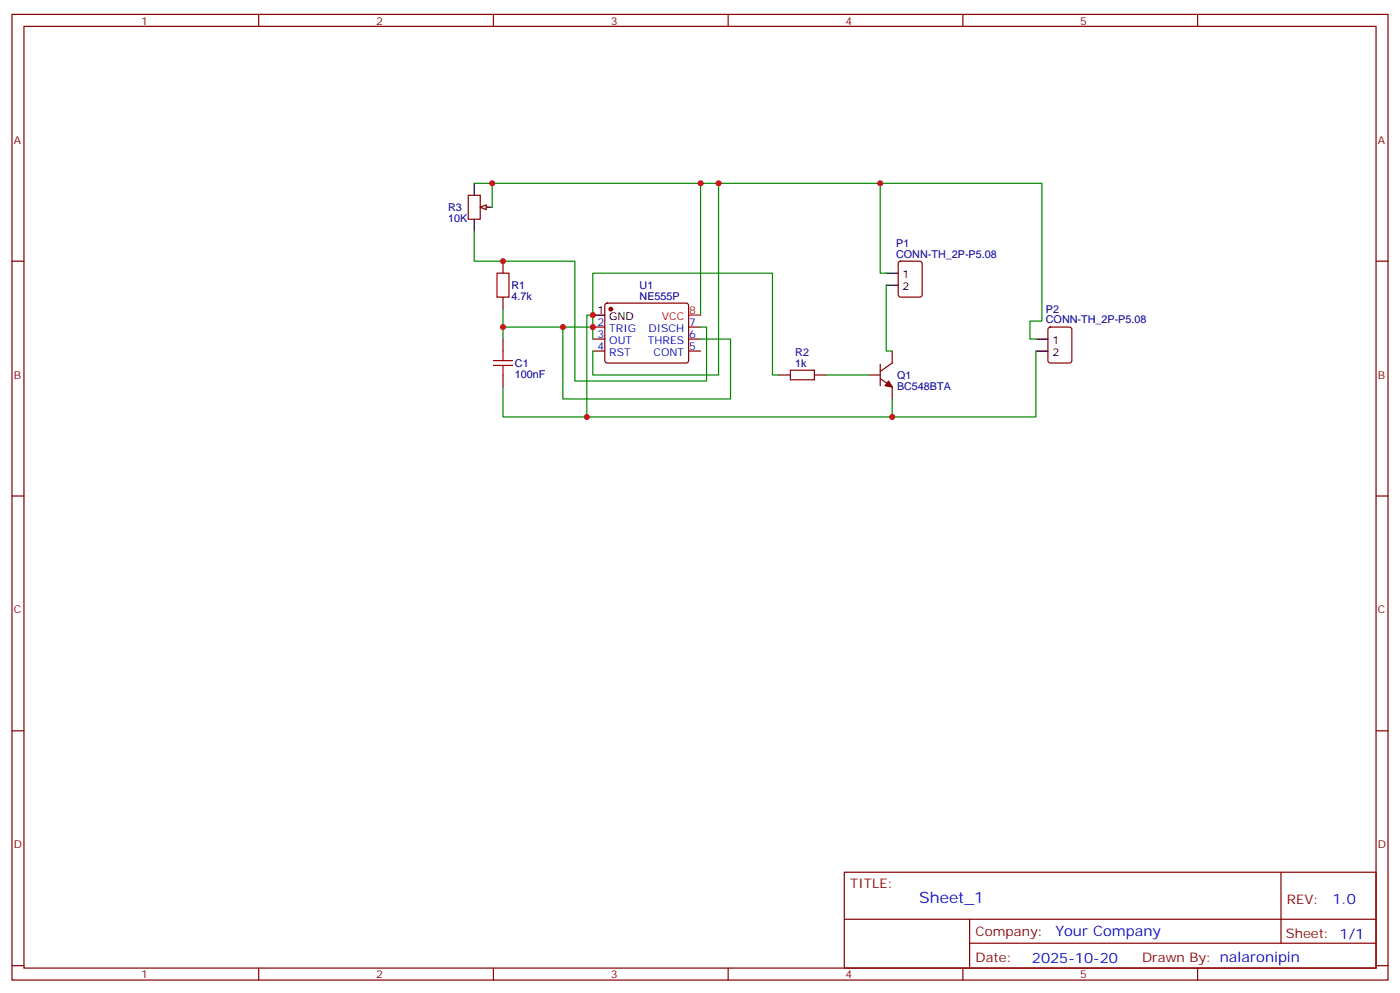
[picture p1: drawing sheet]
<svg xmlns="http://www.w3.org/2000/svg" width="412mm" height="292mm" viewBox="0 0 412 292" stroke-linecap="round" stroke-linejoin="round" font-family="sans-serif">
<g fill="none" stroke="#870000" stroke-width=".35">
<path d="M3.5 4.2h405.4v284.4h-405.4zM7.1 7.8h398.2v277.2h-398.2zM76.2 4.2v3.6M145.3 4.2v3.6M214.5 4.2v3.6M283.6 4.2v3.6M352.8 4.2v3.6M137.9 57.5h3.6v7.1h-3.6zM3.5 76.9h3.6M142.2 61h1.7M148.2 76.9v3.5M405.3 76.9h3.6"/>
<path d="M148.2 87.5v3.5M148.2 99.8v3.6M174.6 96.3h3.6M174.6 99.8h3.6M178.4 89.5l.5-.2h23.2l.5 .2 .2 .5v16.5l-.7 .4-23.5-.1-.4-.6v-16.2zM202.8 96.3h3.6M202.8 99.8h3.6M148.2 110.4v3.5M174.6 103.4h3.6M202.8 103.4h3.6M229.3 110.4h3.5M232.8 109h7.1v2.8h-7.1z"/>
<path d="M239.9 110.4h3.5M255.8 110.4h3.5M259.3 107.2v6.4M259.3 111.5l3.5 2.4v3.6M262.8 103.4v3.5l-3.5 2.5M3.5 146h3.6M405.3 146h3.6M3.5 215.2h3.6M405.3 215.2h3.6M248.7 256.8h156.6v28.2h-156.6zM377.3 256.8v20.9M248.7 270.7h156.5"/>
<path d="M285.6 277.7h119.6M285.6 270.7v14.1M3.5 284.3h3.6M76.2 285v3.6M145.3 285v3.6M214.5 285v3.6M283.6 285v3.6M352.8 285v3.6M405.3 284.3h3.6"/>
</g>
<g fill="#870000" stroke="#870000" stroke-width=".35">
<path d="M261.8 112.2l1 1.7-2.1-.3z"/>
<circle cx="179.9" cy="91" r=".53"/>
</g>
<path d="M139.7 54v3.5M139.7 64.6v3.5M141.5 61h3.5M174.6 92.8h3.6" fill="none" stroke="#000" stroke-width=".35"/>
<path d="M202.8 92.8h3.6" fill="none" stroke="#f00" stroke-width=".35"/>
<path d="M146.4 80.4h3.5v7.1h-3.5zM145.3 106.2h5.7M145.3 107.6h5.7M148.2 103.4v2.8M148.2 107.6v2.8" fill="none" stroke="#a10000" stroke-width=".35"/>
<path d="M141.5 61l1.7-.7v1.4z" fill="#f0f0f0" stroke="#870000" stroke-width=".35"/>
<path d="M264.8 77.1l.5-.2h5.6l.7 .4v9.5l-.4 .6-5.9 .1-.7-.5v-9.4zM308.9 96.5l.5-.2h5.6l.7 .4v9.5l-.4 .6-5.9 .1-.7-.5v-9.4z" fill="none" stroke="#870000" stroke-width=".35"/>
<path d="M261.1 80.4h3.5M261.1 84h3.5M305.2 99.8h3.5M305.2 103.4h3.5" fill="none" stroke="#000" stroke-width=".35"/>
<g fill="none" stroke="#008700" stroke-width=".35">
<path d="M139.7 54h66.7v38.8M145 54v7M206.4 54h100.5v40.5h-3.5v5.3h1.8M211.7 54v56.4h-37.1v-7M259.3 54v26.4h1.8M139.7 68.1v8.8h29.6v35.3h38.8v-15.9h-1.7M148.2 96.3h17.6v21.2h49.4v-17.7h-8.8M148.2 91v8.8M165.8 96.3h8.8M174.6 92.8h-1.7v30M174.6 99.8v-19.4h52.9v30h1.8M261.1 84v19.4h1.7"/>
<path d="M243.4 110.4h12.4M262.8 117.5v5.3M305.2 103.4v19.4h-157v-8.9"/>
</g>
<g fill="#c00">
<circle cx="145" cy="54" r=".88"/>
<circle cx="211.7" cy="54" r=".88"/>
<circle cx="206.4" cy="54" r=".88"/>
<circle cx="259.3" cy="54" r=".88"/>
<circle cx="148.2" cy="76.9" r=".88"/>
<circle cx="148.2" cy="96.3" r=".88"/>
<circle cx="165.8" cy="96.3" r=".88"/>
<circle cx="262.8" cy="122.8" r=".88"/>
<circle cx="172.9" cy="122.8" r=".88"/>
<circle cx="174.6" cy="96.3" r=".88"/>
<circle cx="174.6" cy="92.8" r=".88"/>
</g>
<text font-size="4.6" fill="#00f" x="270.8" y="265.8">Sheet_1</text>
<g font-size="4.2" fill="#00f">
<text x="392.5" y="266.1">1.0</text>
<text x="310.9" y="275.6">Your Company</text>
<text x="304" y="283.4">2025-10-20</text>
</g>
<g font-size="3.9" fill="#800">
<text x="250.5" y="261.4">TITLE:</text>
<text x="379.1" y="266.1">REV:</text>
<text x="287.4" y="275.6">Company:</text>
<text x="378.7" y="276.2">Sheet: 1/1</text>
<text x="287.4" y="283.3">Date:</text>
<text x="336.4" y="283.4">Drawn By: nalaronipin</text>
</g>
<g font-size="3.2" fill="#800">
<text x="41.6" y="7.2">1</text>
<text x="110.8" y="7.2">2</text>
<text x="179.9" y="7.2">3</text>
<text x="249.1" y="7.2">4</text>
<text x="318.2" y="7.2">5</text>
<text x="4.1" y="42.3">A</text>
<text x="405.9" y="42.3">A</text>
<text x="4.1" y="111.5">B</text>
<text x="405.9" y="111.5">B</text>
<text x="4.1" y="180.6">C</text>
<text x="405.9" y="180.6">C</text>
<text x="4.1" y="249.8">D</text>
<text x="405.9" y="249.8">D</text>
<text x="41.6" y="288">1</text>
<text x="110.8" y="288">2</text>
<text x="179.9" y="288">3</text>
<text x="249.1" y="288">4</text>
<text x="318.2" y="288">5</text>
</g>
<g font-size="3.2" fill="#000080">
<text x="132" y="65.4">10K</text>
<text x="132" y="62.2">R3</text>
<text x="264" y="75.8">CONN-TH_2P-P5.08</text>
<text x="264" y="72.7">P1</text>
<text x="150.6" y="88.3">4.7k</text>
<text x="150.6" y="85.1">R1</text>
<text x="188.4" y="88.2">NE555P</text>
<text x="188.4" y="85">U1</text>
<text x="308.1" y="95.2">CONN-TH_2P-P5.08</text>
<text x="308.1" y="92.1">P2</text>
<text x="234.3" y="107.9">1k</text>
<text x="234.3" y="104.8">R2</text>
<text x="151.7" y="111.2">100nF</text>
<text x="151.7" y="108">C1</text>
<text x="264.2" y="111.6">Q1</text>
<text x="264.2" y="114.7">BC548BTA</text>
</g>
<g font-size="3.2">
<text x="265.9" y="81.8">1</text>
<text x="265.9" y="85.4">2</text>
<text x="176" y="92.4">1</text>
<text x="179.5" y="94.2">GND</text>
<text x="310" y="101.2">1</text>
<text x="310" y="104.8">2</text>
</g>
<g font-size="3.2" fill="#00f">
<text x="176" y="96">2</text>
<text x="203" y="96">7</text>
<text x="176" y="99.5">3</text>
<text x="179.5" y="97.7">TRIG</text>
<text x="179.5" y="101.2">OUT</text>
<text x="190.8" y="101.2">THRES</text>
<text x="191" y="97.7">DISCH</text>
<text x="203" y="99.5">6</text>
<text x="176" y="103">4</text>
<text x="179.5" y="104.8">RST</text>
<text x="192.5" y="104.8">CONT</text>
<text x="203" y="103">5</text>
</g>
<g font-size="3.2" fill="#f00">
<text x="194.9" y="94.2">VCC</text>
<text x="203" y="92.4">8</text>
</g>
</svg>
